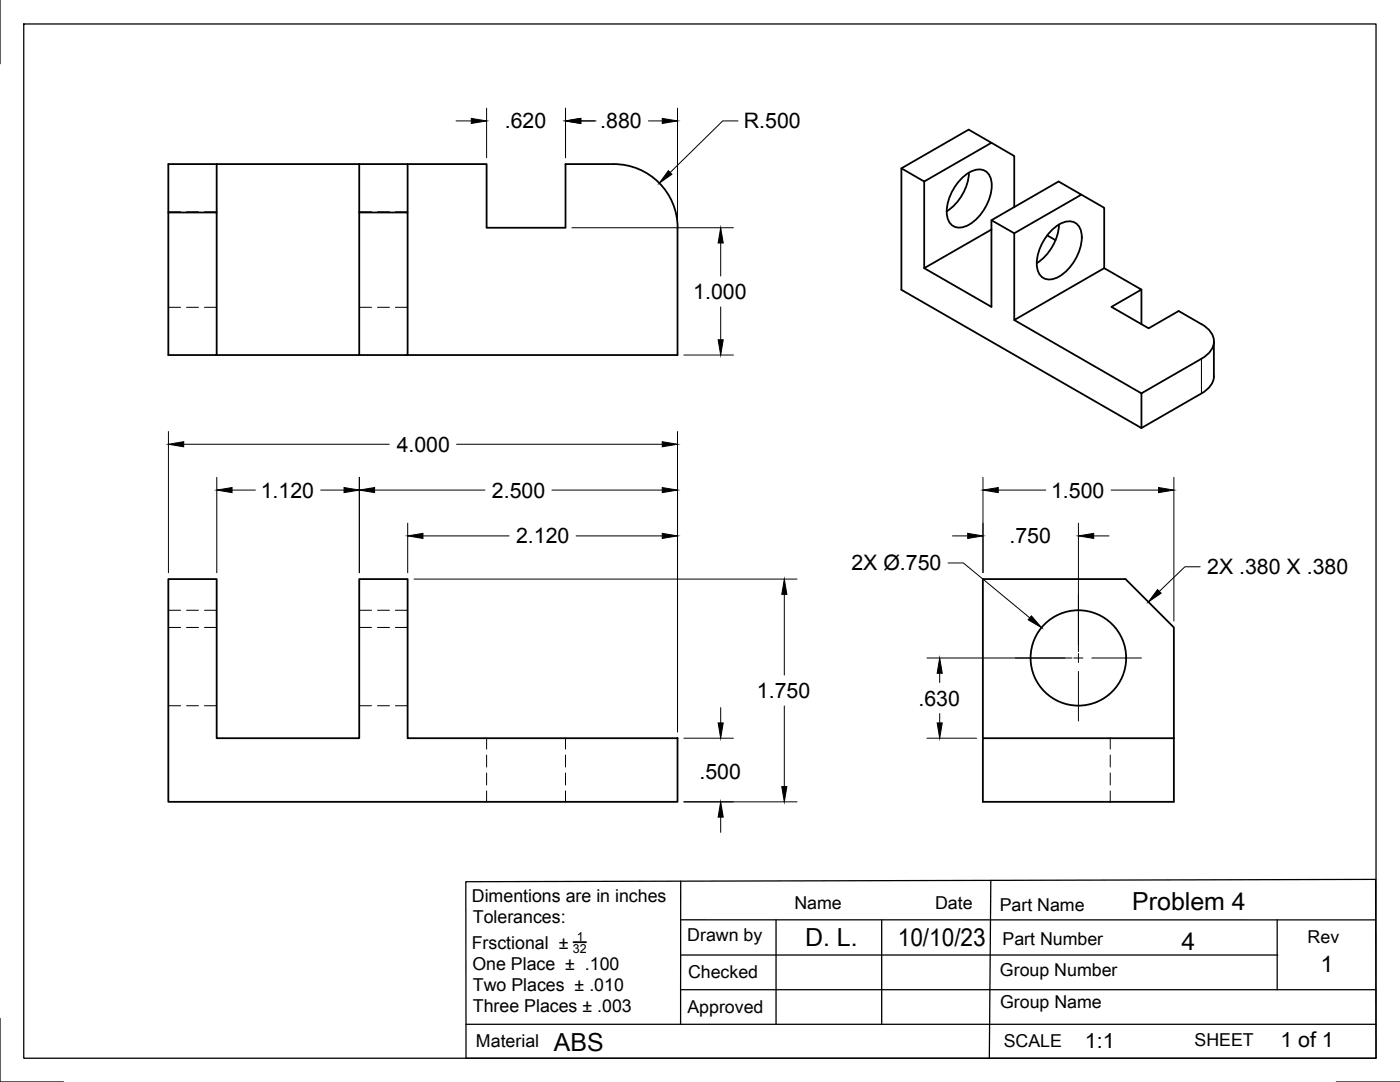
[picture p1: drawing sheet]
<svg xmlns="http://www.w3.org/2000/svg" width="279mm" height="216mm" viewBox="0 0 279 216" stroke-linecap="round" stroke-linejoin="round" font-family="sans-serif">
<!-- layer: Visible -->
<g fill="none" stroke="#000" stroke-width=".36">
<path d="M43.2 32.7v9.7M71.7 32.7v38.1M81.3 32.7h-47.7v38.1h9.6v-28.4h-9.6M81.3 32.7h15.8v12.7h15.8v-12.7h9.6a12.7 12.7 0 0 1 12.7 12.7v25.4h-53.9M81.3 32.7v9.7M179.9 33.6l4.5 2.6 13.5-7.7-4.6-2.6-13.4 7.7v24.2l47.9 27.6M184.4 36.2v17.3l13.5-7.7M192 35.5a4.4 4.4 0 0 1 4.3-1.5 3.4 3.4 0 0 1 1.6 3.9 9.6 9.6 0 0 1-5.3 7.3 2.5 2.5 0 0 1-3.6-2.1 9.4 9.4 0 0 1 3-7.6zM193.4 34.4a10 10 0 0 1-4.5 7.8M197.9 28.5l4.5 2.6v10.2M215.8 38.8l4.6 2.7v12M71.7 42.4h9.6v28.4h-9.6"/>
<path d="M197.9 43.9l4.5 2.6 13.4-7.7-4.5-2.6-13.4 7.7v17.3l-13.5-7.7M202.4 46.5v17.4l18-10.4M209 47l1.7 .9M210 45.8a4.4 4.4 0 0 1 4.3-1.5 3.4 3.4 0 0 1 1.5 3.9 9.6 9.6 0 0 1-5.2 7.3 2.5 2.5 0 0 1-3.6-2.1 9.4 9.4 0 0 1 3-7.6zM211.3 44.8a10 10 0 0 1-4.4 7.7M220.4 53.5l7.4 4.3-6 3.4 7.4 4.3 6-3.4 4.6 2.6a3.7 3.7 0 0 1 2.1 4.9l-1.2 1.4-.9 .6-12 6.9v6.9M227.8 57.8v6.9M43.2 70.8h28.5M202.4 63.9l25.4 14.6M239.8 78.5l-12 6.9M242.3 68.1v7M242.3 75a4.1 4.1 0 0 1-2.5 3.5"/>
<path d="M33.6 115.5h9.6v31.8h28.5v-31.8h9.6v31.8h53.9v12.7h-101.6zM196.2 147.3h38.1v12.7h-38.1zM196.2 147.3v-31.8h28.4l9.7 9.7v22.1"/>
<circle cx="215.2" cy="131.3" r="9.5"/>
</g>
<!-- layer: Hidden -->
<g fill="none" stroke="#000" stroke-width=".2">
<path d="M33.6 42.3h2.4M37.2 42.3h2.4M40.8 42.3h2.4M71.7 42.3h2.4M75.3 42.3h2.4M78.9 42.3h2.4M33.6 61.3h2.4M37.2 61.3h2.4M40.8 61.3h2.4M71.7 61.3h2.4M75.3 61.3h2.4M78.9 61.3h2.4"/>
<path d="M33.6 125.2h2.4M33.6 121.8h2.4M37.2 125.2h2.4M37.2 121.8h2.4M40.8 125.2h2.4M40.8 121.8h2.4M71.7 125.2h2.4M71.7 121.8h2.4M75.3 125.2h2.4M75.3 121.8h2.4M78.9 125.2h2.4M78.9 121.8h2.4"/>
<path d="M33.6 140.8h2.4M37.2 140.8h2.4M40.8 140.8h2.4M71.7 140.8h2.4M75.3 140.8h2.4M78.9 140.8h2.4M97.1 147.3v2.2M97.1 150.7v2.4M97.1 154.2v2.4M97.1 157.8v2.2M112.9 147.3v2.2M112.9 150.7v2.4"/>
<path d="M112.9 154.2v2.4M112.9 157.8v2.2M221.6 147.3v2.2M221.6 150.7v2.4M221.6 154.2v2.4M221.6 157.8v2.2"/>
</g>
<!-- layer: Visible Narrow -->
<path d="M239.8 71.6v6.9" fill="none" stroke="#000" stroke-width=".2"/>
<!-- layer: Titleblock -->
<path d="M93 175.9l181.5-.4 .1 35.7h-181.6zM135.8 175.8v28.6M197.7 175.7l-.3 35.5M135.8 190.6h119.2M135.8 197.5h138.6M135.8 183.5l138.6 .1M154.9 183.6v20.8M176 183.6v20.8M254.9 183.6v13.9M93 204.4h181.6" fill="none" stroke="#000" stroke-width=".25"/>
<path d="M114.4 188h2.6" fill="none" stroke="#000" stroke-width=".36"/>
<!-- layer: Border -->
<path d="M0 0v12.7M4.7 4.8h269.9v206.4h-269.9zM0 203.2v12.7h12.7M266.7 215.9h12.7" fill="none" stroke="#000" stroke-width=".25"/>
<!-- layer: FD_Dimensions -->
<g fill="none" stroke="#000" stroke-width=".2">
<path d="M91 24.1h3.1M97.1 21.6v9.9M112.9 21.6v9.9M115.9 24.1h3.1M129.4 24.1h2.8M135.2 21.6v22.6M147.3 24.1h-3.1l-10.4 10.3M114.1 45.4h32.3M143.8 48.5v6.6M136.5 70.8h9.9M143.8 61.2v6.6M33.6 86.1v28.2"/>
<path d="M36.7 88.6h41M43.3 95.3v19M46.3 97.8h4.7M64 97.8h4.7M71.7 95.3v19M74.8 97.8h22M91.1 88.6h41.1M110.2 97.8h22M135.2 86.1v59.9M196.2 95.3v19M199.2 97.8h9.5M221.7 97.8h9.5"/>
<path d="M234.3 95.3v28.6M81.4 104.4v9.9M82.6 115.5h76.5M84.4 106.9h17.2M115 106.9h17.2M156.5 118.6v16.1M189.2 112.3h3.1l13.2 11M190.1 106.9h3M215.2 104.4v25.6M218.3 106.9h3M185 131.3h29M187.5 134.3v1.9"/>
<path d="M136.5 160h22.6M136.5 147.3h9.9M143.8 141.2v3.1M156.5 140.9v16.1M185 147.3h9.9M187.5 142.4v1.9M143.8 163v3.1"/>
</g>
<g fill="#000" stroke="#000" stroke-width=".2">
<path d="M94.1 23.6l3 .5-3 .5zM112.9 24.1l3-.5v1zM132.2 23.6l3 .5-3 .5zM133.4 34.1l.7 .7-2.5 1.8zM143.8 45.4l.5 3.1h-1zM143.3 67.8h1l-.5 3zM33.6 88.6l3.1-.5v1.1zM43.3 97.8l3-.5v1zM68.7 97.3l3 .5-3 .5zM71.7 97.8l3.1-.5v1zM132.2 97.3l3 .5-3 .5zM132.2 88.1l3 .5-3 .6z"/>
<path d="M196.2 97.8l3-.5v1zM231.2 97.3l3.1 .5-3.1 .5zM81.4 106.9l3-.5v1zM132.2 106.4l3 .5-3 .5zM156.5 115.5l.5 3.1h-1zM193.1 106.4l3.1 .5-3.1 .5zM215.2 106.9l3.1-.5v1zM187.5 131.3l.5 3h-1zM205.8 122.9l2.1 2.3-2.7-1.5zM143.3 144.3h1l-.5 3zM156 157h1l-.5 3zM187 144.3h1l-.5 3z"/>
<path d="M143.8 160l.5 3h-1z"/>
</g>
<!-- layer: Leaders -->
<path d="M231 117.6l.7 .8-2.5 1.7z" fill="#000" stroke="#000" stroke-width=".2"/>
<path d="M239.5 113.1h-3l-5.1 4.9" fill="none" stroke="#000" stroke-width=".2"/>
<!-- layer: Smart Centers -->
<path d="M215.2 118.7v9.9M202.6 131.3h9.9M214.3 131.3h1.8M215.2 130.4v1.8M215.2 134v9.9M217.9 131.3h9.9" fill="none" stroke="#000" stroke-width=".2"/>
<g font-size="5">
<text x="226" y="181.6">Problem 4</text>
<text x="160.7" y="188.8">D. L.</text>
<text x="179.2" y="188.8">10/10/23</text>
<text x="235.8" y="189.5">4</text>
<text x="110.5" y="209.7">ABS</text>
</g>
<text font-size="4.6" x="263.5" y="194">1</text>
<g font-size="4.3">
<text x="100.8" y="25.6">.620</text>
<text x="119.8" y="25.6">.880</text>
<text x="148.5" y="25.6">R.500</text>
<text x="138.4" y="59.6">1.000</text>
<text x="79.2" y="90.1">4.000</text>
<text x="52" y="99.3">1.120</text>
<text x="98.2" y="99.3">2.500</text>
<text x="209.8" y="99.3">1.500</text>
<text x="103" y="108.4">2.120</text>
<text x="169.9" y="113.8">2X Ø.750</text>
<text x="201.5" y="108.4">.750</text>
<text x="240.9" y="114.6">2X .380 X .380</text>
<text x="151.1" y="139.3">1.750</text>
<text x="183.3" y="140.8">.630</text>
<text x="139.6" y="155.4">.500</text>
<text x="216.5" y="209.2">1:1</text>
<text x="255.5" y="209">1 of 1</text>
</g>
<g font-size="3.5">
<text x="94.2" y="180">Dimentions are in inches</text>
<text x="94.4" y="184.2">Tolerances:</text>
<text x="158.5" y="181.4">Name</text>
<text x="186.6" y="181.3">Date</text>
<text x="199.5" y="181.8">Part Name</text>
<text x="94.1" y="189.3">Frsctional ±</text>
<text x="137.2" y="187.7">Drawn by</text>
<text x="200.1" y="188.6">Part Number</text>
<text x="261" y="188.1">Rev</text>
<text x="94.3" y="193.5">One Place ± .100</text>
<text x="94.4" y="197.8">Two Places ± .010</text>
<text x="137.3" y="195.1">Checked</text>
<text x="199.6" y="194.7">Group Number</text>
<text x="94.4" y="202">Three Places ± .003</text>
<text x="137.2" y="202">Approved</text>
<text x="199.6" y="201.1">Group Name</text>
<text x="95" y="208.9">Material</text>
<text x="200.3" y="208.9">SCALE</text>
<text x="238.4" y="208.7">SHEET</text>
</g>
<g font-size="2.5">
<text x="114.3" y="190.1">32</text>
<text x="115.1" y="187.7">1</text>
</g>
</svg>
